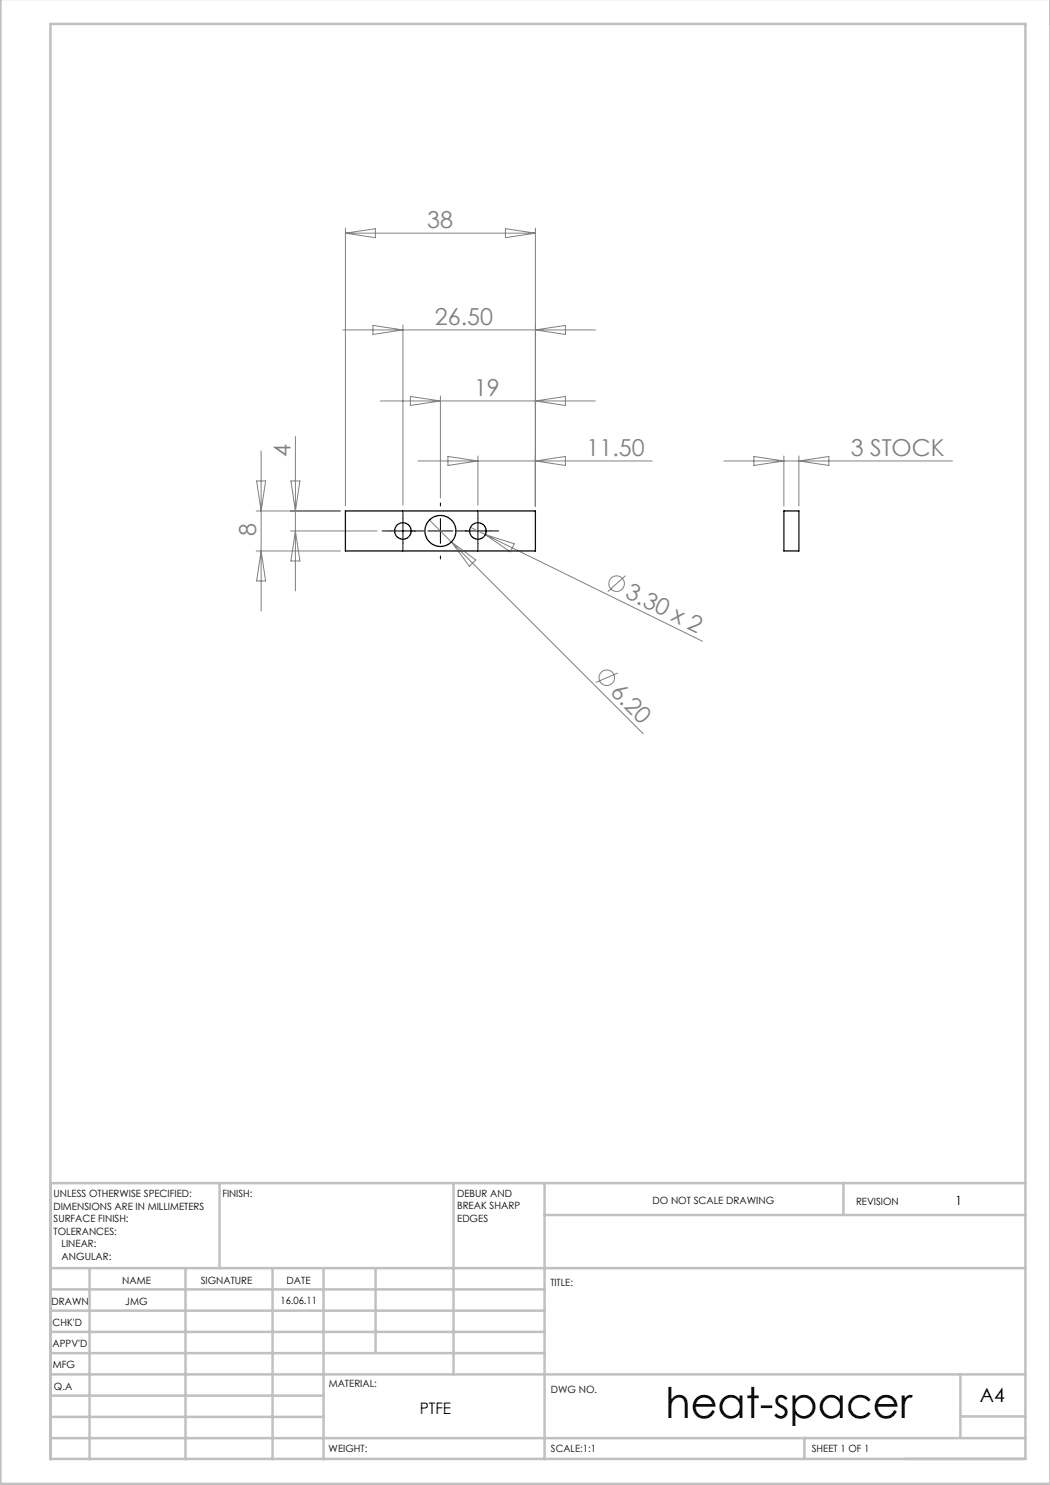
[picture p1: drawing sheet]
<svg xmlns="http://www.w3.org/2000/svg" width="210mm" height="297mm" viewBox="0 0 210 297" stroke-linecap="round" stroke-linejoin="round" font-family="sans-serif">
<g fill="none" stroke="#808080" stroke-width=".2">
<path d="M69.1 45.6v55.6M69.1 46.6h38M69.1 46.6l6-.9v1.8zM101.1 45.7l6 .9-6 .9zM107.1 45.6v55.6M68.6 66h50.5M74.6 65.1l6 .9-6 .9zM80.6 65v36M82.1 79.3l6 .9-6 .9zM88.1 79.2v20.4M107.1 66l6-.9v1.8zM51.3 96.2h1.8l-.9 6z"/>
<path d="M52.2 90.2v32M58.2 96.2h1.8l-.9 6zM59.1 87.3v30.9M76.1 80.2h43M83.6 92.2h46.8M89.6 91.3l6 .9-6 .9zM95.6 91.2v9.8M107.1 92.2l6-.9v1.8zM107.1 80.2l6-.9v1.8zM144.8 92.2h45.7M150.8 91.3l6 .9-6 .9zM156.8 91.2v10"/>
<path d="M159.8 91.2v10M159.8 92.2l6-.9v1.8zM51.2 102.2h16.9M51.2 110.2h16.9M52.2 110.2l.9 6h-1.8zM58.1 106.2h17.3M59.1 106.2l.9 6h-1.8zM85.9 104l4.4 4.4M90.3 108.4l38.3 38.4M90.3 108.4l4.9 3.6-1.3 1.3zM94.1 105.5l46.4 22.7M97.1 106.9l5.7 1.9-.7 1.6z"/>
<path d="M125.1 115.1l-3.6 3.2M123.6 134.6l-4.4 1.9"/>
<circle cx="123.3" cy="116.7" r="1.56"/>
<circle cx="121.4" cy="135.5" r="1.56"/>
</g>
<path d="M78.1 106.2h-1.7M80.6 103.7v-1.7M80.6 108.7v1.6M83.1 106.2h-.6M83.1 106.2h1.6M88.1 101.2v-.6M88.1 111.2v.6M93.1 106.2h.6M93.1 106.2h-1.7M95.6 103.7v-1.7M95.6 108.7v1.6M98.1 106.2h1.6" fill="none" stroke="#000" stroke-width=".2" stroke-dasharray="15.2 1.3 1.3 1.3"/>
<path d="M78.1 106.2h5M80.6 103.7v5M85.6 106.2h5M88.1 103.7v5M93.1 106.2h5M95.6 103.7v5" fill="none" stroke="#000" stroke-width=".2"/>
<g fill="none" stroke="#c0c0c0" stroke-width=".5">
<path d="M.1 -.1v296.9h210M10.1 236.6h195M43.9 236.6v17M90.7 236.6v38.3M108.9 236.6v55.3M168.7 236.5v6.4M10.1 257.9h98.8M10.1 253.6h195M17.9 253.6v38.3M37.1 253.6v38.3M54.5 253.6v38.3M64.7 253.6v38.3"/>
<path d="M75.1 253.6v17M108.9 243h96.2M10.1 270.6h98.8M10.1 266.4h98.8M10.1 262.1h98.8M10.1 279.1h54.6M10.1 274.9h195M192.1 274.8v12.7M10.1 291.8h195v-287h-195v287.1M10.1 283.4h54.6M10.1 287.6h195M160.9 287.5v4.3"/>
<path d="M192.1 283.3h13"/>
</g>
<g fill="none" stroke="#000" stroke-width=".25">
<path d="M69.1 102.2h38v8h-38zM156.8 102.2h3v8h-3z"/>
<circle cx="80.6" cy="106.2" r="1.65"/>
<circle cx="88.1" cy="106.2" r="3.1"/>
<circle cx="95.6" cy="106.2" r="1.65"/>
</g>
<text font-size="8.5" x="133.1" y="283.5">heat-spacer</text>
<g font-size="4.7" fill="#808080">
<text x="85.5" y="45.6">38</text>
<text x="87" y="65">26.50</text>
<text x="94.8" y="79.2">19</text>
<text x="58.1" y="91.5" transform="rotate(-90 58.1 91.5)">4</text>
<text x="117.3" y="91.2">11.50</text>
<text x="170.2" y="91.2">3 STOCK</text>
<text x="51.2" y="107.2" transform="rotate(-90 51.2 107.2)">8</text>
<text x="124.8" y="119.4" transform="rotate(26 124.8 119.4)">3.30 x 2</text>
<text x="121.9" y="138.6" transform="rotate(45 121.9 138.6)">6.20</text>
</g>
<text font-size="3.9" x="196" y="280.4">A4</text>
<text font-size="3.2" x="83.9" y="282.8">PTFE</text>
<text font-size="2.5" x="191.1" y="240.9">1</text>
<g font-size="2">
<text x="10.7" y="239.5">UNLESS OTHERWISE SPECIFIED:</text>
<text x="44.5" y="239.5">FINISH:</text>
<text x="91.4" y="239.4">DEBUR AND</text>
<text x="10.7" y="242">DIMENSIONS ARE IN MILLIMETERS</text>
<text x="10.7" y="244.5">SURFACE FINISH:</text>
<text x="91.4" y="241.9">BREAK SHARP</text>
<text x="91.4" y="244.4">EDGES</text>
<text x="130.5" y="240.8">DO NOT SCALE DRAWING</text>
<text x="171.2" y="241">REVISION</text>
<text x="10.7" y="247">TOLERANCES:</text>
<text x="12.3" y="249.5">LINEAR:</text>
<text x="12.3" y="252">ANGULAR:</text>
<text x="24.4" y="256.9">NAME</text>
<text x="40.1" y="256.8">SIGNATURE</text>
<text x="57.3" y="256.8">DATE</text>
<text x="110.1" y="257.1">TITLE:</text>
<text x="10.3" y="260.9">DRAWN</text>
<text x="25.1" y="261">JMG</text>
<text x="56.1" y="260.8">16.06.11</text>
<text x="10.5" y="269.3">APPV'D</text>
<text x="10.5" y="265.2">CHK'D</text>
<text x="10.6" y="273.6">MFG</text>
<text x="10.8" y="278">Q.A</text>
<text x="65.8" y="277.4">MATERIAL:</text>
<text x="110.2" y="278.5">DWG NO.</text>
<text x="65.7" y="290.4">WEIGHT:</text>
<text x="110.2" y="290.5">SCALE:1:1</text>
<text x="162.4" y="290.4">SHEET 1 OF 1</text>
</g>
</svg>
